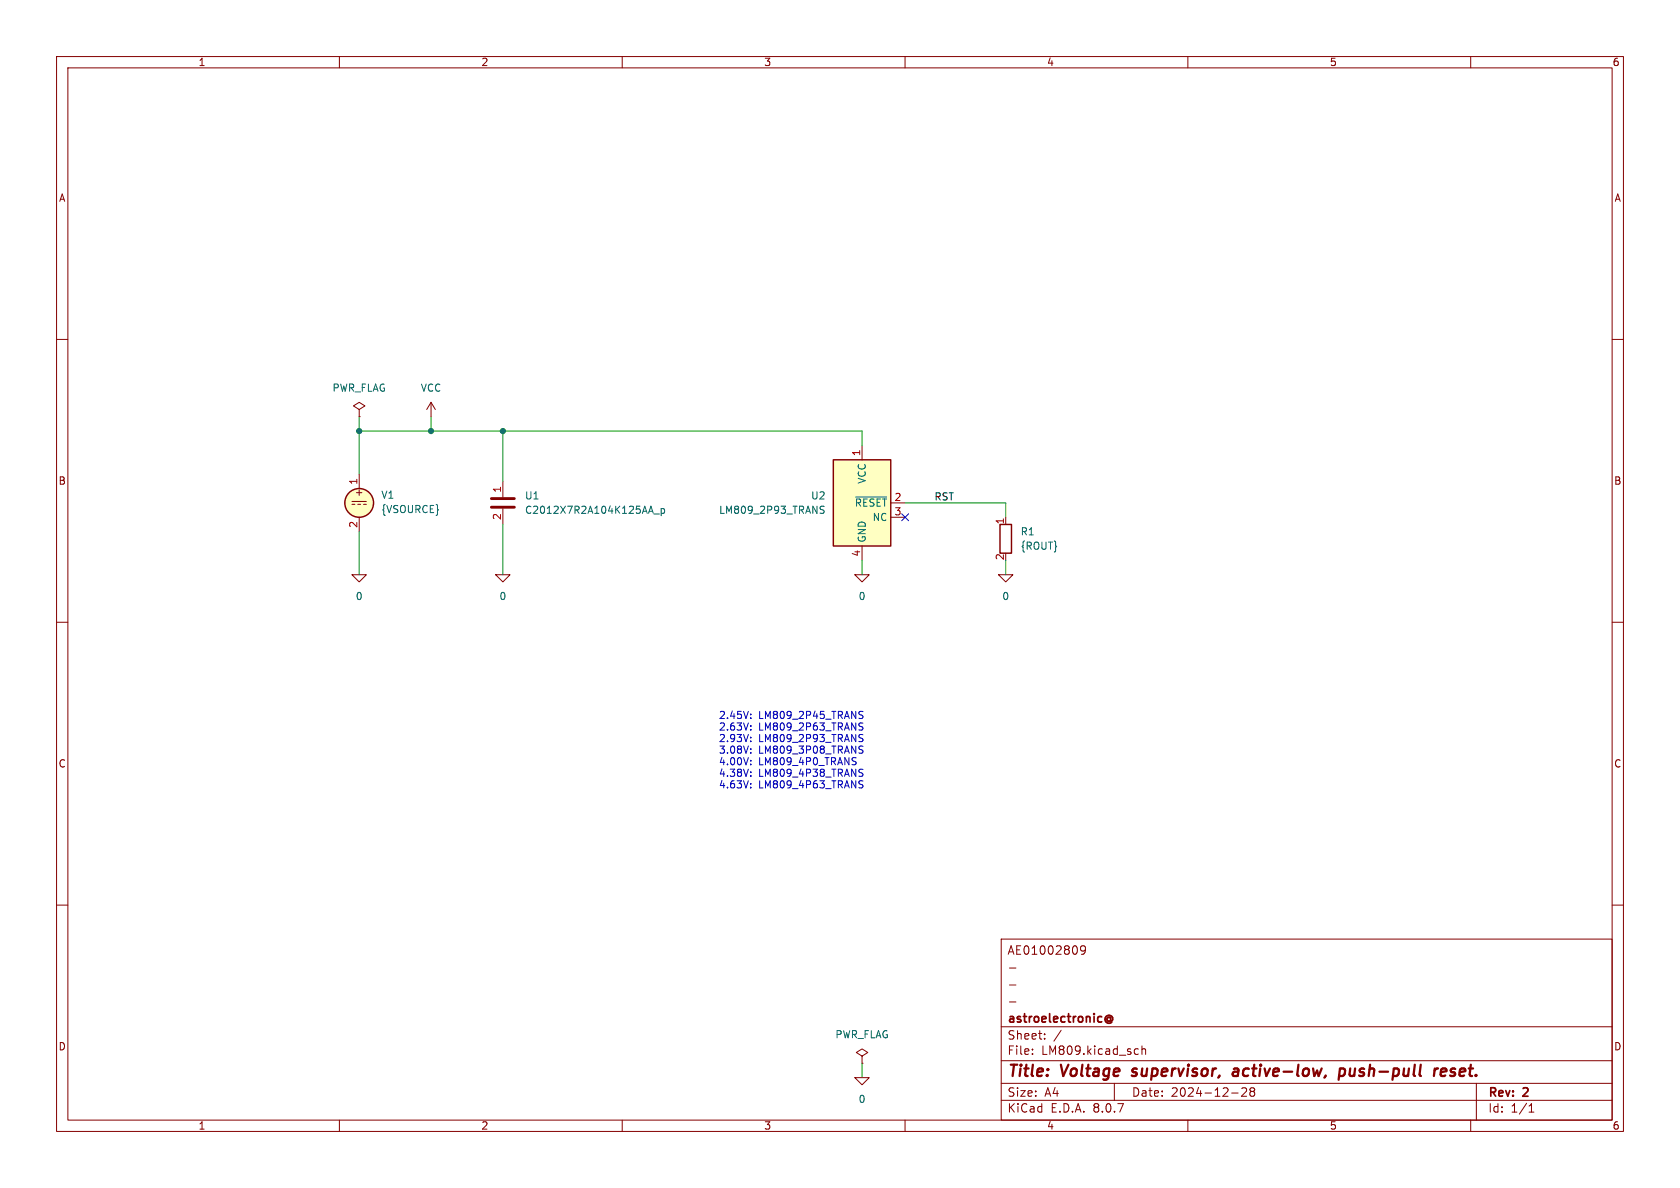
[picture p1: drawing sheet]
(kicad_sch
 (version 20231120)
 (generator "eeschema")
 (generator_version "8.0")
 (paper "A4")
 (title_block
  (title "Voltage supervisor, active-low, push-pull reset.")
  (date "2024-12-28")
  (rev "2")
  (company "astroelectronic@")
  (comment 1 "-")
  (comment 2 "-")
  (comment 3 "-")
  (comment 4 "AE01002809"))
 (lib_symbols
  (symbol "LM809:0"
   (power)
   (pin_names
    (offset 0)) (exclude_from_sim no) (in_bom yes) (on_board yes)
   (property "Reference" "#GND" (at 0 -2.54 0) (effects (font (size 1.27 1.27)) (hide yes)))
   (property "Value" "0" (at 0 -1.778 0) (effects (font (size 1.27 1.27))))
   (property "Footprint" "" (at 0 0 0) (effects (font (size 1.27 1.27)) (hide yes)))
   (property "Datasheet" "~" (at 0 0 0) (effects (font (size 1.27 1.27)) (hide yes)))
   (property "Description" "0V reference potential for simulation" (at 0 0 0) (effects (font (size 1.27 1.27)) (hide yes)))
   (symbol "0_0_1"
    (polyline (pts (xy -1.27 0) (xy 0 -1.27) (xy 1.27 0) (xy -1.27 0)) (stroke (width 0) (type default)) (fill (type none))))
   (symbol "0_1_1"
    (pin power_in line (at 0 0 0) (length 0) hide (name "0" (effects (font (size 1.016 1.016)))) (number "1" (effects (font (size 1.016 1.016)))))))
  (symbol "LM809:C"
   (pin_names
    (offset 0.254) hide) (exclude_from_sim no) (in_bom yes) (on_board yes)
   (property "Reference" "C" (at 0.635 2.54 0) (effects (font (size 1.27 1.27)) (justify left)))
   (property "Value" "C" (at 0.635 -2.54 0) (effects (font (size 1.27 1.27)) (justify left)))
   (property "Footprint" "" (at 0.9652 -3.81 0) (effects (font (size 1.27 1.27)) (hide yes)))
   (property "Datasheet" "~" (at 0 0 0) (effects (font (size 1.27 1.27)) (hide yes)))
   (property "Description" "Unpolarized capacitor" (at 0 0 0) (effects (font (size 1.27 1.27)) (hide yes)))
   (symbol "C_0_1"
    (polyline (pts (xy -2.032 -0.762) (xy 2.032 -0.762)) (stroke (width 0.508) (type default)) (fill (type none)))
    (polyline (pts (xy -2.032 0.762) (xy 2.032 0.762)) (stroke (width 0.508) (type default)) (fill (type none))))
   (symbol "C_1_1"
    (pin passive line (at 0 3.81 270) (length 2.794) (name "~" (effects (font (size 1.27 1.27)))) (number "1" (effects (font (size 1.27 1.27)))))
    (pin passive line (at 0 -3.81 90) (length 2.794) (name "~" (effects (font (size 1.27 1.27)))) (number "2" (effects (font (size 1.27 1.27)))))))
  (symbol "LM809:LM809" (exclude_from_sim no) (in_bom yes) (on_board yes)
   (property "Reference" "U" (at 2.54 12.7 0) (effects (font (size 1.27 1.27))))
   (property "Value" "LM809" (at 5.08 10.16 0) (effects (font (size 1.27 1.27))))
   (property "Footprint" "" (at 7.62 2.54 0) (effects (font (size 1.27 1.27)) (hide yes)))
   (property "Datasheet" "http://www.ti.com/lit/ds/symlink/lm809.pdf" (at 0 0 0) (effects (font (size 1.27 1.27)) (hide yes)))
   (property "Description" "Microprocessor Reset (active-low) Circuit, SOT-23" (at 0 0 0) (effects (font (size 1.27 1.27)) (hide yes)))
   (symbol "LM809_0_1"
    (rectangle (start 5.08 7.62) (end -5.08 -7.62) (stroke (width 0.254) (type default)) (fill (type background))))
   (symbol "LM809_1_1"
    (pin passive line (at 0 10.16 270) (length 2.54) (name "VCC" (effects (font (size 1.27 1.27)))) (number "1" (effects (font (size 1.27 1.27)))))
    (pin passive line (at 7.62 0 180) (length 2.54) (name "~{RESET}" (effects (font (size 1.27 1.27)))) (number "2" (effects (font (size 1.27 1.27)))))
    (pin passive line (at 7.62 -2.54 180) (length 2.54) (name "NC" (effects (font (size 1.27 1.27)))) (number "3" (effects (font (size 1.27 1.27)))))
    (pin passive line (at 0 -10.16 90) (length 2.54) (name "GND" (effects (font (size 1.27 1.27)))) (number "4" (effects (font (size 1.27 1.27)))))))
  (symbol "LM809:PWR_FLAG"
   (power)
   (pin_numbers hide)
   (pin_names
    (offset 0) hide) (exclude_from_sim no) (in_bom yes) (on_board yes)
   (property "Reference" "#FLG" (at 0 1.905 0) (effects (font (size 1.27 1.27)) (hide yes)))
   (property "Value" "PWR_FLAG" (at 0 3.81 0) (effects (font (size 1.27 1.27))))
   (property "Footprint" "" (at 0 0 0) (effects (font (size 1.27 1.27)) (hide yes)))
   (property "Datasheet" "~" (at 0 0 0) (effects (font (size 1.27 1.27)) (hide yes)))
   (property "Description" "Special symbol for telling ERC where power comes from" (at 0 0 0) (effects (font (size 1.27 1.27)) (hide yes)))
   (symbol "PWR_FLAG_0_0"
    (pin power_out line (at 0 0 90) (length 0) (name "pwr" (effects (font (size 1.27 1.27)))) (number "1" (effects (font (size 1.27 1.27))))))
   (symbol "PWR_FLAG_0_1"
    (polyline (pts (xy 0 0) (xy 0 1.27) (xy -1.016 1.905) (xy 0 2.54) (xy 1.016 1.905) (xy 0 1.27)) (stroke (width 0) (type default)) (fill (type none)))))
  (symbol "LM809:R"
   (pin_names
    (offset 0) hide) (exclude_from_sim no) (in_bom yes) (on_board yes)
   (property "Reference" "R" (at 2.032 0 90) (effects (font (size 1.27 1.27))))
   (property "Value" "R" (at 0 0 90) (effects (font (size 1.27 1.27))))
   (property "Footprint" "" (at -1.778 0 90) (effects (font (size 1.27 1.27)) (hide yes)))
   (property "Datasheet" "~" (at 0 0 0) (effects (font (size 1.27 1.27)) (hide yes)))
   (property "Description" "Resistor" (at 0 0 0) (effects (font (size 1.27 1.27)) (hide yes)))
   (symbol "R_0_1"
    (rectangle (start -1.016 -2.54) (end 1.016 2.54) (stroke (width 0.254) (type default)) (fill (type none))))
   (symbol "R_1_1"
    (pin passive line (at 0 3.81 270) (length 1.27) (name "~" (effects (font (size 1.27 1.27)))) (number "1" (effects (font (size 1.27 1.27)))))
    (pin passive line (at 0 -3.81 90) (length 1.27) (name "~" (effects (font (size 1.27 1.27)))) (number "2" (effects (font (size 1.27 1.27)))))))
  (symbol "LM809:VCC"
   (power)
   (pin_names
    (offset 0)) (exclude_from_sim no) (in_bom yes) (on_board yes)
   (property "Reference" "#PWR" (at 0 -3.81 0) (effects (font (size 1.27 1.27)) (hide yes)))
   (property "Value" "VCC" (at 0 3.81 0) (effects (font (size 1.27 1.27))))
   (property "Footprint" "" (at 0 0 0) (effects (font (size 1.27 1.27)) (hide yes)))
   (property "Datasheet" "" (at 0 0 0) (effects (font (size 1.27 1.27)) (hide yes)))
   (property "Description" "Power symbol creates a global label with name \"VCC\"" (at 0 0 0) (effects (font (size 1.27 1.27)) (hide yes)))
   (symbol "VCC_0_1"
    (polyline (pts (xy -0.762 1.27) (xy 0 2.54)) (stroke (width 0) (type default)) (fill (type none)))
    (polyline (pts (xy 0 0) (xy 0 2.54)) (stroke (width 0) (type default)) (fill (type none)))
    (polyline (pts (xy 0 2.54) (xy 0.762 1.27)) (stroke (width 0) (type default)) (fill (type none))))
   (symbol "VCC_1_1"
    (pin power_in line (at 0 0 90) (length 0) hide (name "VCC" (effects (font (size 1.27 1.27)))) (number "1" (effects (font (size 1.27 1.27)))))))
  (symbol "LM809:VDC"
   (pin_names
    (offset 0.0254) hide) (exclude_from_sim no) (in_bom yes) (on_board yes)
   (property "Reference" "V" (at 2.54 2.54 0) (effects (font (size 1.27 1.27)) (justify left)))
   (property "Value" "1" (at 2.54 0 0) (effects (font (size 1.27 1.27)) (justify left)))
   (property "Footprint" "" (at 0 0 0) (effects (font (size 1.27 1.27)) (hide yes)))
   (property "Datasheet" "~" (at 0 0 0) (effects (font (size 1.27 1.27)) (hide yes)))
   (property "Description" "Voltage source, DC" (at 0 0 0) (effects (font (size 1.27 1.27)) (hide yes)))
   (property "Sim.Pins" "1=+ 2=-" (at 0 0 0) (effects (font (size 1.27 1.27)) (hide yes)))
   (property "Sim.Type" "DC" (at 0 0 0) (effects (font (size 1.27 1.27)) (hide yes)))
   (property "Sim.Device" "V" (at 0 0 0) (effects (font (size 1.27 1.27)) (justify left) (hide yes)))
   (property "Spice_Netlist_Enabled" "Y" (at 0 0 0) (effects (font (size 1.27 1.27)) (justify left) (hide yes)))
   (symbol "VDC_0_0"
    (polyline (pts (xy -1.27 0.254) (xy 1.27 0.254)) (stroke (width 0) (type default)) (fill (type none)))
    (polyline (pts (xy -0.762 -0.254) (xy -1.27 -0.254)) (stroke (width 0) (type default)) (fill (type none)))
    (polyline (pts (xy 0.254 -0.254) (xy -0.254 -0.254)) (stroke (width 0) (type default)) (fill (type none)))
    (polyline (pts (xy 1.27 -0.254) (xy 0.762 -0.254)) (stroke (width 0) (type default)) (fill (type none)))
    (text "+" (at 0 1.905 0) (effects (font (size 1.27 1.27)))))
   (symbol "VDC_0_1"
    (circle (center 0 0) (radius 2.54) (stroke (width 0.254) (type default)) (fill (type background))))
   (symbol "VDC_1_1"
    (pin passive line (at 0 5.08 270) (length 2.54) (name "~" (effects (font (size 1.27 1.27)))) (number "1" (effects (font (size 1.27 1.27)))))
    (pin passive line (at 0 -5.08 90) (length 2.54) (name "~" (effects (font (size 1.27 1.27)))) (number "2" (effects (font (size 1.27 1.27))))))))
 (junction
  (at 76.2 76.2)
  (diameter 0)
  (color 0 0 0 0))
 (junction
  (at 88.9 76.2)
  (diameter 0)
  (color 0 0 0 0))
 (junction
  (at 63.5 76.2)
  (diameter 0)
  (color 0 0 0 0))
 (no_connect
  (at 160.02 91.44))
 (wire
  (pts (xy 76.2 76.2) (xy 88.9 76.2))
  (stroke (width 0) (type default)))
 (wire
  (pts (xy 177.8 88.9) (xy 160.02 88.9))
  (stroke (width 0) (type default)))
 (wire
  (pts (xy 152.4 76.2) (xy 152.4 78.74))
  (stroke (width 0) (type default)))
 (wire
  (pts (xy 152.4 187.96) (xy 152.4 190.5))
  (stroke (width 0) (type default)))
 (wire
  (pts (xy 88.9 76.2) (xy 152.4 76.2))
  (stroke (width 0) (type default)))
 (wire
  (pts (xy 152.4 99.06) (xy 152.4 101.6))
  (stroke (width 0) (type default)))
 (wire
  (pts (xy 63.5 76.2) (xy 76.2 76.2))
  (stroke (width 0) (type default)))
 (wire
  (pts (xy 88.9 92.71) (xy 88.9 101.6))
  (stroke (width 0) (type default)))
 (wire
  (pts (xy 76.2 73.66) (xy 76.2 76.2))
  (stroke (width 0) (type default)))
 (wire
  (pts (xy 63.5 93.98) (xy 63.5 101.6))
  (stroke (width 0) (type default)))
 (wire
  (pts (xy 63.5 73.66) (xy 63.5 76.2))
  (stroke (width 0) (type default)))
 (wire
  (pts (xy 177.8 91.44) (xy 177.8 88.9))
  (stroke (width 0) (type default)))
 (wire
  (pts (xy 63.5 83.82) (xy 63.5 76.2))
  (stroke (width 0) (type default)))
 (wire
  (pts (xy 177.8 99.06) (xy 177.8 101.6))
  (stroke (width 0) (type default)))
 (wire
  (pts (xy 88.9 76.2) (xy 88.9 85.09))
  (stroke (width 0) (type default)))
 (text "2.45V: LM809_2P45_TRANS\n2.63V: LM809_2P63_TRANS\n2.93V: LM809_2P93_TRANS\n3.08V: LM809_3P08_TRANS\n4.00V: LM809_4P0_TRANS\n4.38V: LM809_4P38_TRANS\n4.63V: LM809_4P63_TRANS"
  (exclude_from_sim no)
  (at 127 139.7 0)
  (effects (font (size 1.27 1.27)) (justify left bottom)))
 (label "RST"
  (at 165.1 88.9 0)
  (fields_autoplaced yes)
  (effects (font (size 1.27 1.27)) (justify left bottom)))
 (symbol
  (lib_id "LM809:0")
  (at 152.4 101.6 0)
  (unit 1)
  (exclude_from_sim no)
  (in_bom yes)
  (on_board yes)
  (dnp no)
  (fields_autoplaced yes)
  (property "Reference" "#GND03" (at 152.4 104.14 0) (effects (font (size 1.27 1.27)) (hide yes)))
  (property "Value" "0" (at 152.4 105.41 0) (effects (font (size 1.27 1.27))))
  (property "Footprint" "" (at 152.4 101.6 0) (effects (font (size 1.27 1.27)) (hide yes)))
  (property "Datasheet" "~" (at 152.4 101.6 0) (effects (font (size 1.27 1.27)) (hide yes)))
  (property "Description" "" (at 152.4 101.6 0) (effects (font (size 1.27 1.27)) (hide yes)))
  (pin "1"))
 (symbol
  (lib_id "LM809:VCC")
  (at 76.2 73.66 0)
  (unit 1)
  (exclude_from_sim no)
  (in_bom yes)
  (on_board yes)
  (dnp no)
  (fields_autoplaced yes)
  (property "Reference" "#PWR01" (at 76.2 77.47 0) (effects (font (size 1.27 1.27)) (hide yes)))
  (property "Value" "VCC" (at 76.2 68.58 0) (effects (font (size 1.27 1.27))))
  (property "Footprint" "" (at 76.2 73.66 0) (effects (font (size 1.27 1.27)) (hide yes)))
  (property "Datasheet" "" (at 76.2 73.66 0) (effects (font (size 1.27 1.27)) (hide yes)))
  (property "Description" "" (at 76.2 73.66 0) (effects (font (size 1.27 1.27)) (hide yes)))
  (pin "1"))
 (symbol
  (lib_id "LM809:R")
  (at 177.8 95.25 0)
  (unit 1)
  (exclude_from_sim no)
  (in_bom yes)
  (on_board yes)
  (dnp no)
  (fields_autoplaced yes)
  (property "Reference" "R1" (at 180.34 93.9799 0) (effects (font (size 1.27 1.27)) (justify left)))
  (property "Value" "{ROUT}" (at 180.34 96.5199 0) (effects (font (size 1.27 1.27)) (justify left)))
  (property "Footprint" "" (at 176.022 95.25 90) (effects (font (size 1.27 1.27)) (hide yes)))
  (property "Datasheet" "~" (at 177.8 95.25 0) (effects (font (size 1.27 1.27)) (hide yes)))
  (property "Description" "" (at 177.8 95.25 0) (effects (font (size 1.27 1.27)) (hide yes)))
  (pin "1")
  (pin "2"))
 (symbol
  (lib_id "LM809:LM809")
  (at 152.4 88.9 0)
  (unit 1)
  (exclude_from_sim no)
  (in_bom yes)
  (on_board yes)
  (dnp no)
  (fields_autoplaced yes)
  (property "Reference" "U2" (at 146.05 87.6299 0) (effects (font (size 1.27 1.27)) (justify right)))
  (property "Value" "LM809_2P93_TRANS" (at 146.05 90.1699 0) (effects (font (size 1.27 1.27)) (justify right)))
  (property "Footprint" "" (at 160.02 86.36 0) (effects (font (size 1.27 1.27)) (hide yes)))
  (property "Datasheet" "http://www.ti.com/lit/ds/symlink/lm809.pdf" (at 152.4 88.9 0) (effects (font (size 1.27 1.27)) (hide yes)))
  (property "Description" "" (at 152.4 88.9 0) (effects (font (size 1.27 1.27)) (hide yes)))
  (property "Sim.Library" "models\\LM809_2P93_TRANS.LIB" (at 152.4 88.9 0) (effects (font (size 1.27 1.27)) (hide yes)))
  (property "Sim.Name" "LM809_2P93_TRANS" (at 152.4 88.9 0) (effects (font (size 1.27 1.27)) (hide yes)))
  (property "Sim.Pins" "1=VCC 2=RESET_N 3=NC 4=GND" (at 0 0 0) (effects (font (size 1.27 1.27)) (hide yes)))
  (property "Sim.Device" "SUBCKT" (at 152.4 88.9 0) (effects (font (size 1.27 1.27)) (hide yes)))
  (pin "1")
  (pin "2")
  (pin "3")
  (pin "4"))
 (symbol
  (lib_id "LM809:0")
  (at 152.4 190.5 0)
  (unit 1)
  (exclude_from_sim no)
  (in_bom yes)
  (on_board yes)
  (dnp no)
  (fields_autoplaced yes)
  (property "Reference" "#GND04" (at 152.4 193.04 0) (effects (font (size 1.27 1.27)) (hide yes)))
  (property "Value" "0" (at 152.4 194.31 0) (effects (font (size 1.27 1.27))))
  (property "Footprint" "" (at 152.4 190.5 0) (effects (font (size 1.27 1.27)) (hide yes)))
  (property "Datasheet" "~" (at 152.4 190.5 0) (effects (font (size 1.27 1.27)) (hide yes)))
  (property "Description" "" (at 152.4 190.5 0) (effects (font (size 1.27 1.27)) (hide yes)))
  (pin "1"))
 (symbol
  (lib_id "LM809:PWR_FLAG")
  (at 152.4 187.96 0)
  (unit 1)
  (exclude_from_sim no)
  (in_bom yes)
  (on_board yes)
  (dnp no)
  (fields_autoplaced yes)
  (property "Reference" "#FLG02" (at 152.4 186.055 0) (effects (font (size 1.27 1.27)) (hide yes)))
  (property "Value" "PWR_FLAG" (at 152.4 182.88 0) (effects (font (size 1.27 1.27))))
  (property "Footprint" "" (at 152.4 187.96 0) (effects (font (size 1.27 1.27)) (hide yes)))
  (property "Datasheet" "~" (at 152.4 187.96 0) (effects (font (size 1.27 1.27)) (hide yes)))
  (property "Description" "" (at 152.4 187.96 0) (effects (font (size 1.27 1.27)) (hide yes)))
  (pin "1"))
 (symbol
  (lib_id "LM809:0")
  (at 88.9 101.6 0)
  (unit 1)
  (exclude_from_sim no)
  (in_bom yes)
  (on_board yes)
  (dnp no)
  (fields_autoplaced yes)
  (property "Reference" "#GND02" (at 88.9 104.14 0) (effects (font (size 1.27 1.27)) (hide yes)))
  (property "Value" "0" (at 88.9 105.41 0) (effects (font (size 1.27 1.27))))
  (property "Footprint" "" (at 88.9 101.6 0) (effects (font (size 1.27 1.27)) (hide yes)))
  (property "Datasheet" "~" (at 88.9 101.6 0) (effects (font (size 1.27 1.27)) (hide yes)))
  (property "Description" "" (at 88.9 101.6 0) (effects (font (size 1.27 1.27)) (hide yes)))
  (pin "1"))
 (symbol
  (lib_name "LM809:VDC")
  (lib_id "LM809:VDC")
  (at 63.5 88.9 0)
  (unit 1)
  (exclude_from_sim no)
  (in_bom yes)
  (on_board yes)
  (dnp no)
  (fields_autoplaced yes)
  (property "Reference" "V1" (at 67.31 87.5001 0) (effects (font (size 1.27 1.27)) (justify left)))
  (property "Value" "{VSOURCE}" (at 67.31 90.0401 0) (effects (font (size 1.27 1.27)) (justify left)))
  (property "Footprint" "" (at 63.5 88.9 0) (effects (font (size 1.27 1.27)) (hide yes)))
  (property "Datasheet" "~" (at 63.5 88.9 0) (effects (font (size 1.27 1.27)) (hide yes)))
  (property "Description" "" (at 63.5 88.9 0) (effects (font (size 1.27 1.27)) (hide yes)))
  (property "Sim.Device" "SPICE" (at 63.5 88.9 0) (effects (font (size 1.27 1.27)) (justify left) (hide yes)))
  (property "Sim.Params" "type=\"V\" model=\"{VSOURCE}\" lib=\"\"" (at 0 0 0) (effects (font (size 1.27 1.27)) (hide yes)))
  (property "Sim.Pins" "1=1 2=2" (at 0 0 0) (effects (font (size 1.27 1.27)) (hide yes)))
  (pin "1")
  (pin "2"))
 (symbol
  (lib_id "LM809:C")
  (at 88.9 88.9 0)
  (unit 1)
  (exclude_from_sim no)
  (in_bom yes)
  (on_board yes)
  (dnp no)
  (fields_autoplaced yes)
  (property "Reference" "U1" (at 92.71 87.6299 0) (effects (font (size 1.27 1.27)) (justify left)))
  (property "Value" "C2012X7R2A104K125AA_p" (at 92.71 90.1699 0) (effects (font (size 1.27 1.27)) (justify left)))
  (property "Footprint" "" (at 89.8652 92.71 0) (effects (font (size 1.27 1.27)) (hide yes)))
  (property "Datasheet" "~" (at 88.9 88.9 0) (effects (font (size 1.27 1.27)) (hide yes)))
  (property "Description" "" (at 88.9 88.9 0) (effects (font (size 1.27 1.27)) (hide yes)))
  (property "Sim.Library" "models\\C2012X7R2A104K125AA_p.mod" (at 88.9 88.9 0) (effects (font (size 1.27 1.27)) (hide yes)))
  (property "Sim.Name" "C2012X7R2A104K125AA_p" (at 88.9 88.9 0) (effects (font (size 1.27 1.27)) (hide yes)))
  (property "Sim.Pins" "1=n1 2=n2" (at 0 0 0) (effects (font (size 1.27 1.27)) (hide yes)))
  (property "Sim.Device" "SUBCKT" (at 88.9 88.9 0) (effects (font (size 1.27 1.27)) (hide yes)))
  (pin "1")
  (pin "2"))
 (symbol
  (lib_id "LM809:0")
  (at 177.8 101.6 0)
  (unit 1)
  (exclude_from_sim no)
  (in_bom yes)
  (on_board yes)
  (dnp no)
  (fields_autoplaced yes)
  (property "Reference" "#GND05" (at 177.8 104.14 0) (effects (font (size 1.27 1.27)) (hide yes)))
  (property "Value" "0" (at 177.8 105.41 0) (effects (font (size 1.27 1.27))))
  (property "Footprint" "" (at 177.8 101.6 0) (effects (font (size 1.27 1.27)) (hide yes)))
  (property "Datasheet" "~" (at 177.8 101.6 0) (effects (font (size 1.27 1.27)) (hide yes)))
  (property "Description" "" (at 177.8 101.6 0) (effects (font (size 1.27 1.27)) (hide yes)))
  (pin "1"))
 (symbol
  (lib_id "LM809:0")
  (at 63.5 101.6 0)
  (unit 1)
  (exclude_from_sim no)
  (in_bom yes)
  (on_board yes)
  (dnp no)
  (fields_autoplaced yes)
  (property "Reference" "#GND01" (at 63.5 104.14 0) (effects (font (size 1.27 1.27)) (hide yes)))
  (property "Value" "0" (at 63.5 105.41 0) (effects (font (size 1.27 1.27))))
  (property "Footprint" "" (at 63.5 101.6 0) (effects (font (size 1.27 1.27)) (hide yes)))
  (property "Datasheet" "~" (at 63.5 101.6 0) (effects (font (size 1.27 1.27)) (hide yes)))
  (property "Description" "" (at 63.5 101.6 0) (effects (font (size 1.27 1.27)) (hide yes)))
  (pin "1"))
 (symbol
  (lib_id "LM809:PWR_FLAG")
  (at 63.5 73.66 0)
  (unit 1)
  (exclude_from_sim no)
  (in_bom yes)
  (on_board yes)
  (dnp no)
  (fields_autoplaced yes)
  (property "Reference" "#FLG01" (at 63.5 71.755 0) (effects (font (size 1.27 1.27)) (hide yes)))
  (property "Value" "PWR_FLAG" (at 63.5 68.58 0) (effects (font (size 1.27 1.27))))
  (property "Footprint" "" (at 63.5 73.66 0) (effects (font (size 1.27 1.27)) (hide yes)))
  (property "Datasheet" "~" (at 63.5 73.66 0) (effects (font (size 1.27 1.27)) (hide yes)))
  (property "Description" "" (at 63.5 73.66 0) (effects (font (size 1.27 1.27)) (hide yes)))
  (pin "1"))
 (sheet_instances
  (path ""
   (page "1"))))
